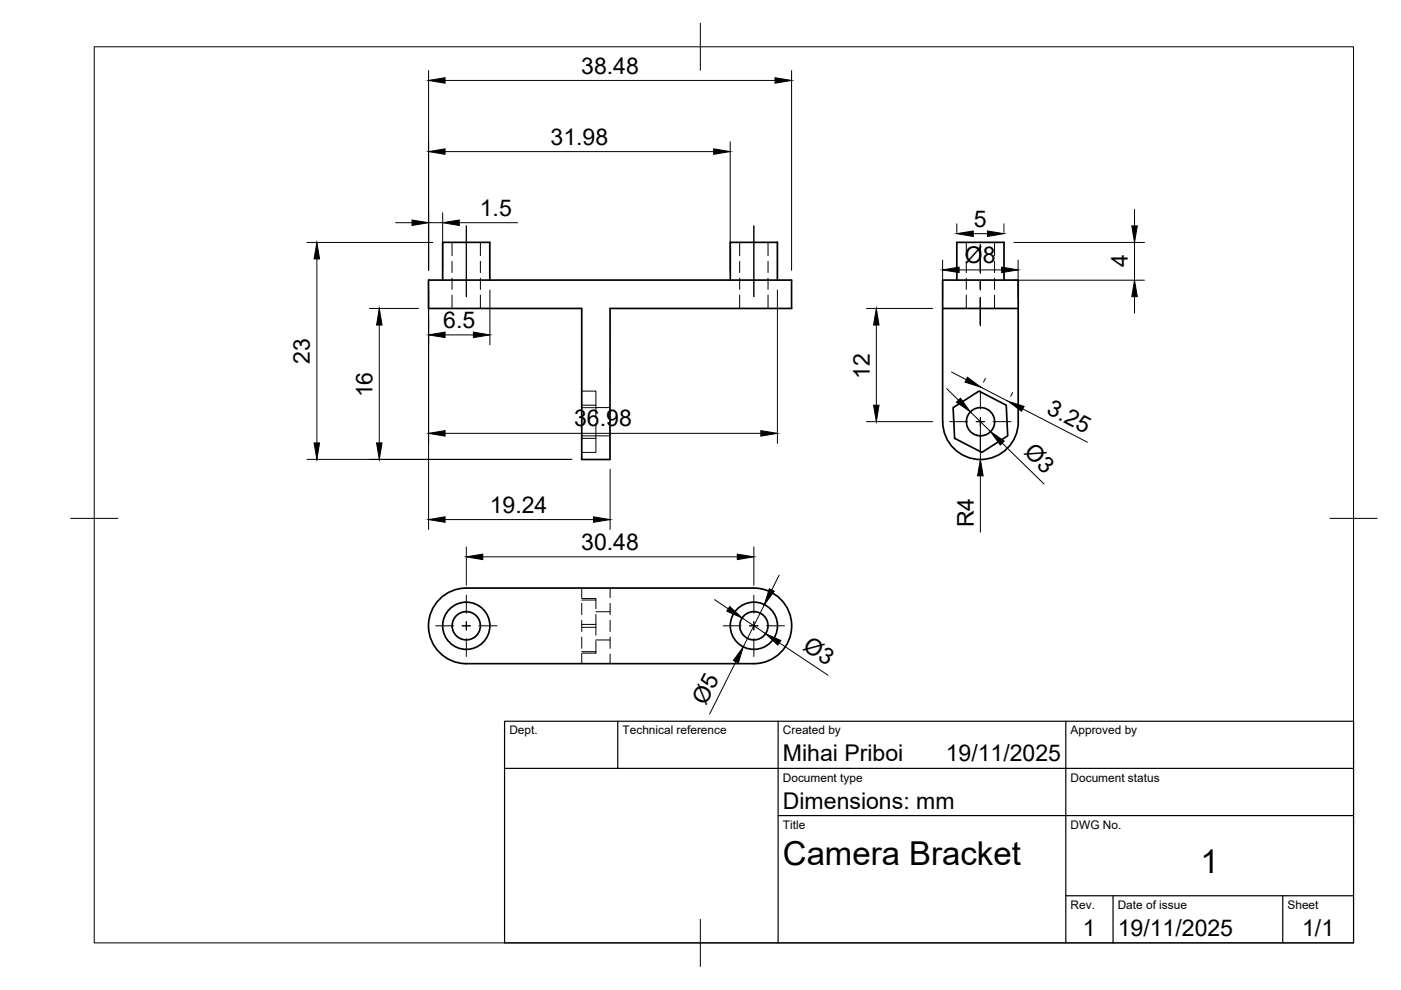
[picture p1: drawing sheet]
<svg xmlns="http://www.w3.org/2000/svg" width="297mm" height="210mm" viewBox="0 0 297 210" stroke-linecap="round" stroke-linejoin="round" font-family="sans-serif">
<!-- layer: Visible -->
<g fill="none" stroke="#000" stroke-width=".36">
<path d="M90.8 59.4h77v6h-38.5v32h-6v-32h-32.5zM93.9 59.4v-8h9.9v8M154.8 59.4v-8h10v8M199.9 59.4h16v30a8 8 0 0 1-8 8 8 8 0 0 1-8-8zM202.9 59.4v-8h10v8M199.9 65.4h16M202.1 86.4l5.5-3.5 5.7 3 .4 6.5-5.5 3.5-5.8-3zM159.8 124.7h-60.9a8 8 0 0 0-8.1 8 8 8 0 0 0 8.1 8h60.9M159.8 124.7a8 8 0 0 1 8.1 8 8 8 0 0 1-8.1 8"/>
<circle cx="207.9" cy="89.4" r="3"/>
<circle cx="98.9" cy="132.7" r="3"/>
<circle cx="98.9" cy="132.7" r="5"/>
<circle cx="159.8" cy="132.7" r="3"/>
<circle cx="159.8" cy="132.7" r="5"/>
</g>
<!-- layer: Hidden -->
<g fill="none" stroke="#000" stroke-width=".21">
<path d="M95.8 51.4v2.8M95.8 55.4v2.4M95.8 59v2.4M101.9 51.4v2.8M101.9 55.4v2.4M101.9 59v2.4M156.8 51.4v2.8M156.8 55.4v2.4M156.8 59v2.4M162.8 51.4v2.8M162.8 55.4v2.4M162.8 59v2.4"/>
<path d="M204.9 51.4v2.8M204.9 55.4v2.4M204.9 59v2.4M210.9 51.4v2.8M210.9 55.4v2.4M210.9 59v2.4M95.8 62.6v2.8M101.9 62.6v2.8M156.8 62.6v2.8M162.8 62.6v2.8M204.9 62.6v2.8M210.9 62.6v2.8"/>
<path d="M123.3 92.4h3v3.5h-3M123.3 85.9h3v2.7M123.3 82.9h3v3M123.3 86.4h3M123.3 92.9h3M126.3 89.7v2.7h3M126.3 86.4h3M123.3 138.2h3v.3h-3M123.3 132.4h3v2.3M123.3 126.9h3v2.2M123.3 124.7v2M123.3 127.9v2.4"/>
<path d="M123.3 131.5v2.4M123.3 135.1v2.4M123.3 138.7v2M123.3 133h3M123.3 127.2h3M126.3 130.3v2.1M126.3 135.9v2.3M126.3 129.7h3M126.3 135.7h3M129.3 124.7v2M129.3 127.9v2.4M129.3 131.5v2.4"/>
<path d="M129.3 135.1v2.4M129.3 138.7v2"/>
</g>
<!-- layer: BORDER -->
<path d="M20 9.9h267v190h-267zM148.5 4.9v10M15 109.9h10M282 109.9h10M148.5 194.9v10" fill="none" stroke="#000" stroke-width=".21"/>
<!-- layer: TITLEBLOCK -->
<path d="M107 152.9h180v47h-180zM131 152.9v10M165 152.9v47M226 152.9v47M107 162.9h180M165 172.9h122M226 189.9h61M236 189.9v10M272 189.9v10" fill="none" stroke="#000" stroke-width=".25"/>
<!-- layer: Smart Centers -->
<g fill="none" stroke="#000" stroke-width=".21">
<path d="M98.9 47.9v15M159.8 47.9v15M207.9 51.9v6M207.9 59.5v2M207.9 63.1v6M201.4 89.4h3.8M207 89.4h1.7M207.9 82.9v3.8M207.9 88.5v1.8M207.9 92.1v3.8M210.5 89.4h3.9M92.4 132.7h3.8"/>
<path d="M98 132.7h1.8M98.9 126.2v3.8M98.9 131.8v1.8M98.9 135.4v3.8M101.5 132.7h3.9M153.3 132.7h3.8M158.9 132.7h1.8M159.8 126.2v3.8M159.8 131.8v1.8M159.8 135.4v3.8M162.5 132.7h3.8"/>
</g>
<!-- layer: FD_Dimensions -->
<g fill="none" stroke="#000" stroke-width=".21">
<path d="M90.9 15v42.3M94.4 17.1h69.9M167.8 15v42.3M94.4 32.1h56.9M154.8 30v27.3M65.1 51.4h26.7M67.2 54.9v39M83.9 47.2h3.5M90.9 47.2h3M93.9 45.1v12.2M97.4 47.2h12.3M199.9 55.1v8.2"/>
<path d="M202.9 47.4v1.9M203.3 57.2h9.1M206.4 49.5h3M212.9 47.4v1.9M214.9 51.4h27.8M214.9 59.4h27.8M215.9 55.1v8.2M240.5 44.4v3.5M240.5 51.4v8M78.3 65.4h10.5M80.4 68.9v25M90.9 61.5v50.8"/>
<path d="M94.4 71h6M103.9 61.5v11.6M164.8 61.5v32.5M183.7 65.4h14.1M185.8 68.9v17M201.7 78.9l3.2 1.6M240.5 62.9v3.5M65.1 97.4h56.1M94.4 91.9h66.9M129.3 99.5v12.8M183.7 89.4h14.1M200.7 82.4l2.5 2.5"/>
<path d="M205.7 87.3l4.3 4.2M207.9 89.4v8M208 82.1l5.7 3M208.9 80.2l-.4 .8M212.5 94l8.9 8.6M214.7 83.2l-.4 .8M216.9 86.7l13.6 7.1M94.4 110.2h31.4M98.9 116v8.1M102.4 118.1h53.9M159.8 116v8.1M207.9 100.9v11.9"/>
<path d="M151.5 127.1l2.9 2M157.3 131l5 3.4M162.1 128.2l-4.5 9M165.2 122l-1.6 3.1M165.2 136.3l10.4 6.9M156 140.3l-5.5 11.1"/>
</g>
<g fill="#000" stroke="#000" stroke-width=".21">
<path d="M90.9 17.1l3.5-.6v1.1zM164.3 16.5l3.5 .6-3.5 .5zM90.9 32.1l3.5-.5v1.1zM151.3 31.6l3.5 .5-3.5 .6zM67.2 51.4l.6 3.5h-1.2zM87.4 46.6l3.5 .6-3.5 .6zM93.9 47.2l3.5-.6v1.2zM199.9 57.2l3.4-.6v1.2zM202.9 49.5l3.5-.5v1.1zM209.4 49l3.5 .5-3.5 .6zM212.4 56.6l3.5 .6-3.5 .6zM240 47.9h1.1l-.6 3.5z"/>
<path d="M80.4 65.4l.6 3.5h-1.2zM90.9 71l3.5-.6v1.2zM100.4 70.4l3.5 .6-3.5 .6zM185.8 65.4l.6 3.5h-1.2zM205.1 80l2.9 2.1-3.4-1.1zM240.5 59.4l.6 3.5h-1.1zM66.6 93.9h1.2l-.6 3.5zM79.8 93.9h1.2l-.6 3.5zM90.9 91.9l3.5-.6v1.2zM161.3 91.3l3.5 .6-3.5 .6zM185.2 85.9h1.2l-.6 3.5zM203.6 84.4l2.1 2.9-2.9-2z"/>
<path d="M210 91.5l2.9 2-.8 .9zM213.7 85.1l3.4 1.1-.5 1zM90.9 110.2l3.5-.6v1.1zM98.9 118.1l3.5-.6v1.2zM125.8 109.6l3.5 .6-3.5 .5zM156.3 117.5l3.5 .6-3.5 .6zM207.9 97.4l.5 3.5h-1.1zM154.7 128.6l2.6 2.4-3.2-1.4zM163.1 124.8l1 .5-2 2.9zM162.3 134.4l3.2 1.4-.6 1zM157.6 137.2l-1.1 3.4-1-.6z"/>
</g>
<g font-size="7">
<text x="166" y="183.4">Camera Bracket</text>
<text x="254.5" y="185.2">1</text>
</g>
<g font-size="4.9">
<text x="123.2" y="15.6">38.48</text>
<text x="116.7" y="30.7">31.98</text>
<text x="101.7" y="45.8">1.5</text>
<text x="206.5" y="48.1">5</text>
<text x="204.6" y="55.7">Ø8</text>
<text x="239.1" y="56.7" transform="rotate(-90 239.1 56.7)">4</text>
<text x="94" y="69.5">6.5</text>
<text x="65.7" y="77.1" transform="rotate(-90 65.7 77.1)">23</text>
<text x="184.4" y="80.3" transform="rotate(-90 184.4 80.3)">12</text>
<text x="79" y="84.3" transform="rotate(-90 79 84.3)">16</text>
<text x="221.7" y="87.5" transform="rotate(27 221.7 87.5)">3.25</text>
<text x="121.7" y="90.4">36.98</text>
<text x="216.9" y="96.1" transform="rotate(44 216.9 96.1)">Ø3</text>
<text x="103.8" y="108.7">19.24</text>
<text x="206.5" y="111.8" transform="rotate(-90 206.5 111.8)">R4</text>
<text x="123.2" y="116.6">30.48</text>
<text x="170" y="137.6" transform="rotate(34 170 137.6)">Ø3</text>
<text x="149.6" y="149.6" transform="rotate(-63 149.6 149.6)">Ø5</text>
<text x="166" y="161.4">Mihai Priboi</text>
<text x="200.5" y="161.4">19/11/2025</text>
<text x="166" y="171.4">Dimensions: mm</text>
<text x="229.6" y="198.6">1</text>
<text x="237" y="198.4">19/11/2025</text>
<text x="276.1" y="198.6">1/1</text>
</g>
<g font-size="2.5">
<text x="108" y="155.7">Dept.</text>
<text x="132" y="155.7">Technical reference</text>
<text x="166" y="155.7">Created by</text>
<text x="227" y="155.7">Approved by</text>
<text x="166" y="165.7">Document type</text>
<text x="227" y="165.7">Document status</text>
<text x="166" y="175.7">Title</text>
<text x="227" y="175.7">DWG No.</text>
<text x="227" y="192.7">Rev.</text>
<text x="237" y="192.7">Date of issue</text>
<text x="273" y="192.7">Sheet</text>
</g>
</svg>
